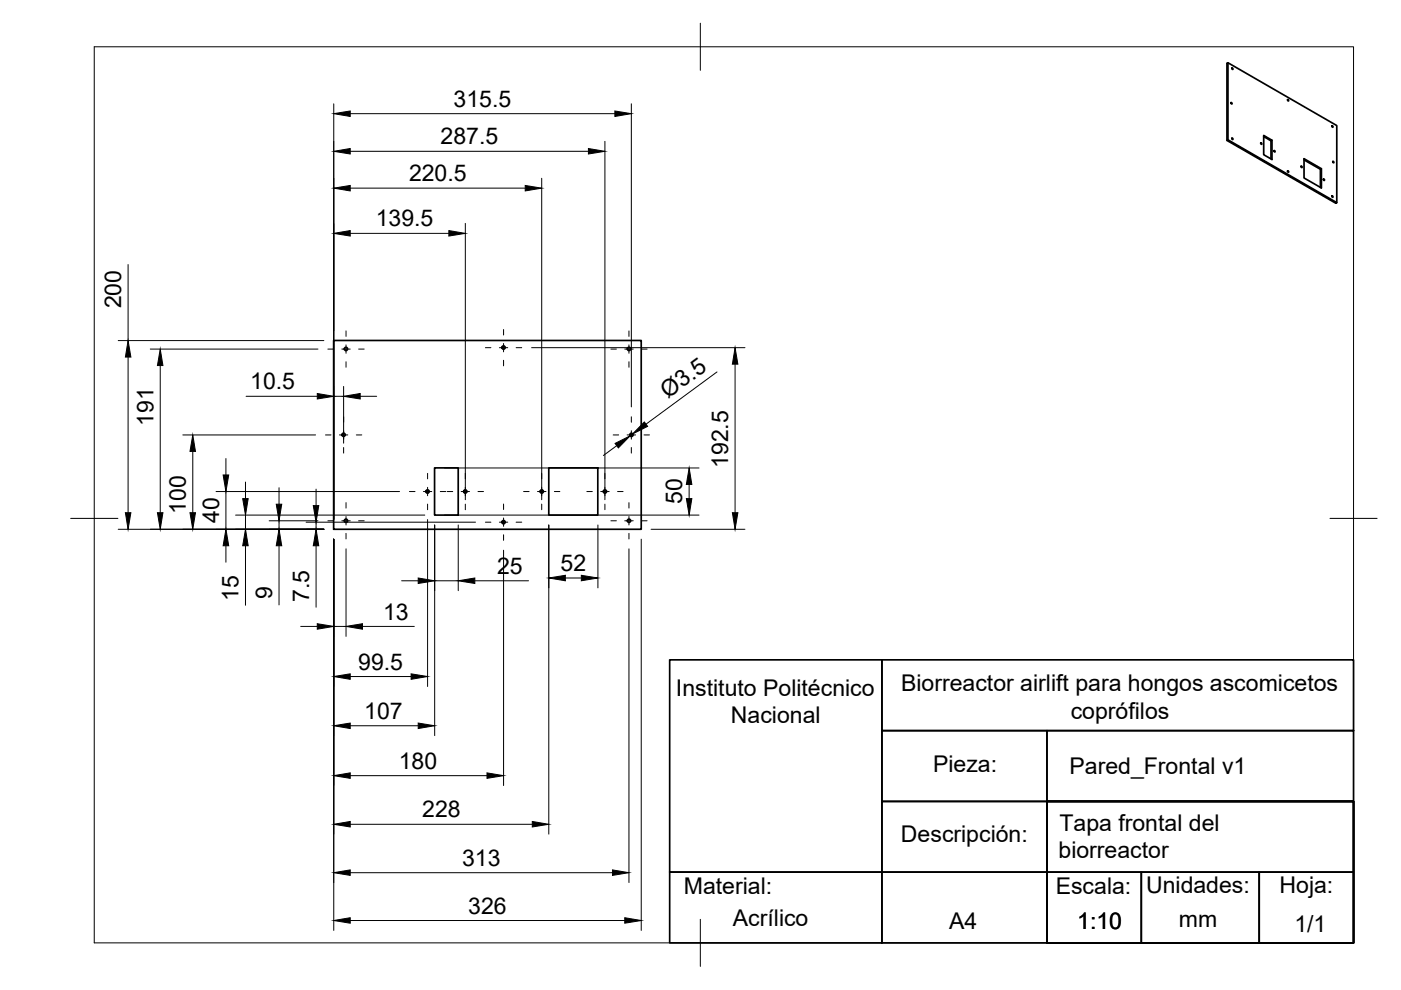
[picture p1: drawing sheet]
<svg xmlns="http://www.w3.org/2000/svg" width="297mm" height="210mm" viewBox="0 0 297 210" stroke-linecap="round" stroke-linejoin="round" font-family="sans-serif">
<!-- layer: Visible -->
<g fill="none" stroke="#000" stroke-width=".36">
<path d="M260.3 13.3v16.3M261.2 14.4l.2 .3zM260.1 29.8l.2-.2 23.1 13.4-.2 .1zM260.1 29.8v-16.4l.2-.1 23.1 13.3v16.4M261 21.7l.2 .3zM261.2 29.3l.2 .3zM267.3 30.3l.2 .3zM267.9 28.9l1.6 1 .2-.2-1.8-1v4.1l1.8 1v-4.1M269.5 29.9v3.8M270.1 31.9l.2 .3zM273 36.2l.2 .3zM273 21.1l.2 .3z"/>
<path d="M275.9 35.2l.2 .3zM276.5 33.9l3.5 2 .2-.1v4l-3.7-2.1v-4.1l3.7 2.2M280 35.9v3.8M280.6 37.9l.2 .4zM282.4 26.7l.2 .3zM282.6 34.2l.2 .3zM282.4 41.5l.2 .3zM70.7 72.2h65.3v40h-65.3zM92.1 99.2h5.1v10h-5.1zM116.4 99.2h10.3v10h-10.3z"/>
<circle cx="73.4" cy="74" r=".35"/>
<circle cx="106.8" cy="73.7" r=".35"/>
<circle cx="133.4" cy="74" r=".35"/>
<circle cx="72.8" cy="92.2" r=".35"/>
<circle cx="133.9" cy="92.2" r=".35"/>
<circle cx="73.4" cy="110.4" r=".35"/>
<circle cx="90.6" cy="104.2" r=".35"/>
<circle cx="98.6" cy="104.2" r=".35"/>
<circle cx="106.8" cy="110.7" r=".35"/>
<circle cx="114.9" cy="104.2" r=".35"/>
<circle cx="128.3" cy="104.2" r=".35"/>
<circle cx="133.4" cy="110.4" r=".35"/>
</g>
<!-- layer: BORDER -->
<path d="M20 9.9h267v190h-267zM148.5 4.9v10M15 109.9h10M282 109.9h10M148.5 194.9v10" fill="none" stroke="#000" stroke-width=".21"/>
<!-- layer: TITLEBLOCK -->
<path d="M142 139.9h45v45h-45zM187 139.9h100v15h-100zM187 154.9h35v15h-35zM222 154.9h65v15h-65zM187 169.9h35v15h-35zM222 169.9h65v15h-65zM222 169.9v30h65v-30h-65h65v30h-65zM142 184.9h45v15h-45zM187 184.9h35v15h-35zM222 184.9h20v15h-20zM242 184.9h25v15h-25zM267 184.9h20v15h-20z" fill="none" stroke="#000" stroke-width=".36"/>
<!-- layer: Smart Centers -->
<g fill="none" stroke="#000" stroke-width=".21">
<path d="M69.5 74h1.2M72.5 74h1.8M73.4 70.2v1.1M73.4 73.1v1.8M73.4 76.7v1.2M76 74h1.2M102.9 73.7h1.2M105.9 73.7h1.8M106.8 69.9v1.1M106.8 72.8v1.8M106.8 76.4v1.2M109.4 73.7h1.2"/>
<path d="M129.5 74h1.2M132.5 74h1.8M133.3 70.2v1.1M133.3 73.1v1.8M133.3 76.7v1.2M136 74h1.2M69 92.2h1.2M72 92.2h1.7M72.9 88.4v1.1M72.9 91.3v1.8M72.9 94.9v1.2M75.5 92.2h1.2"/>
<path d="M130 92.2h1.2M133 92.2h1.7M133.9 88.4v1.1M133.9 91.3v1.8M133.9 94.9v1.2M136.5 92.2h1.2M69.5 110.4h1.2M72.5 110.4h1.8M73.4 106.6v1.1M73.4 109.5v1.8M73.4 113.1v1.2M76 110.4h1.2"/>
<path d="M86.8 104.2h1.2M89.8 104.2h1.7M90.7 100.4v1.1M90.7 103.3v1.8M90.7 106.9v1.2M93.3 104.2h1.2M94.8 104.2h1.2M97.8 104.2h1.7M98.7 100.4v1.1M98.7 103.3v1.8M98.7 106.9v1.2M101.3 104.2h1.2"/>
<path d="M102.9 110.7h1.2M105.9 110.7h1.8M106.8 106.9v1.1M106.8 109.8v1.8M106.8 113.4v1.2M109.4 110.7h1.2M111 104.2h1.2M114 104.2h1.8M114.9 100.4v1.1M114.9 103.3v1.8M114.9 106.9v1.2M117.5 104.2h1.2"/>
<path d="M124.4 104.2h1.2M127.4 104.2h1.8M128.2 100.4v1.1M128.2 103.3v1.8M128.2 106.9v1.2M129.5 110.4h1.2M130.9 104.2h1.2M132.5 110.4h1.8M133.3 106.6v1.1M133.3 109.5v1.8M133.3 113.1v1.2M136 110.4h1.2"/>
</g>
<!-- layer: FD_Dimensions -->
<g fill="none" stroke="#000" stroke-width=".21">
<path d="M70.8 22v88.1M74.3 24.1h56.1M74.3 32.1h50.5M74.3 39.9h37.1M114.9 37.8v68.2M128.2 30v76M133.9 22v64.3M27.2 56.1v16.1M74.3 49.5h20.9M98.7 47.4v58.6M25.1 72.2h43.6M27.2 75.7v33"/>
<path d="M31.9 74h35.5M34 77.5v31.2M112.7 73.7h45.2M152 78.9l-15 11M155.9 77.2v31.5M38.8 92.2h28.1M40.9 95.7v13M47.9 97.2v3.5M52.2 84h15.1M70.8 84h2.1M72.9 81.9v12.1M76.4 84h3.5"/>
<path d="M94.3 99.2h53.9M130.7 94.5l-2.8 2.1M134.1 92l-.5 .4M25.1 112.2h43.6M45.8 104.2h38.9M47.9 104.2v8M47.9 115.7v3.5M50 109.2h40.1M52 102.2v3.5M52 109.2v3M52 115.7v12.6M57.1 110.4h10.3"/>
<path d="M59.2 103.4v3.5M59.2 110.4v1.8M59.2 115.7v12.6M64.9 110.7h35.9M67 103.7v3.5M67 110.7v1.5M67 115.7v13M70.8 114.3v83M73.4 116.4v18.5M90.7 110.2v35.4M92.2 111.3v44.7M94.3 109.2h53.9"/>
<path d="M97.2 111.3v13.9M106.8 116.7v49.9M116.4 111.3v65.6M126.8 111.3v13.3M133.3 116.4v70.7M136 114.3v83M138 112.2h19.9M146.1 102.7v3M63.8 132.8h3.5M70.8 132.8h2.6M76.9 132.8h10.9M85.2 123.1h3.5"/>
<path d="M92.2 123.1h5M100.7 123.1h11.4M119.9 122.5h3.4M74.3 153.9h14.4M74.3 143.4h12.9M74.3 174.8h38.6M74.3 164.5h29M74.3 195.2h58.2M74.3 185h55.6"/>
</g>
<g fill="#000" stroke="#000" stroke-width=".21">
<path d="M70.8 24.1l3.5-.6v1.2zM70.8 32.1l3.5-.6v1.2zM70.8 39.9l3.5-.6v1.2zM111.4 39.3l3.5 .6-3.5 .6zM124.8 31.5l3.4 .6-3.4 .6zM130.4 23.5l3.5 .6-3.5 .6zM70.8 49.5l3.5-.6v1.2zM95.2 48.9l3.5 .6-3.5 .6zM27.2 72.2l.5 3.5h-1.1zM34 74l.5 3.5h-1.1zM155.9 73.7l.5 3.5h-1.1zM40.9 92.2l.5 3.5h-1.1z"/>
<path d="M67.3 83.4l3.5 .6-3.5 .6zM72.9 84l3.5-.6v1.2zM130.4 94l3.2-1.6-2.5 2.6zM136.6 89.5l.7 .9-3.2 1.6zM26.6 108.7h1.1l-.5 3.5zM33.4 108.7h1.1l-.5 3.5zM40.3 108.7h1.1l-.5 3.5zM47.9 112.2l.6 3.5h-1.2zM47.3 100.7h1.2l-.6 3.5zM51.5 105.7h1.1l-.6 3.5zM52 112.2l.6 3.5h-1.1zM58.6 106.9h1.1l-.5 3.5z"/>
<path d="M59.2 112.2l.5 3.5h-1.1zM66.4 107.2h1.2l-.6 3.5zM67 112.2l.6 3.5h-1.2zM145.5 105.7h1.2l-.6 3.5zM146.1 99.2l.6 3.5h-1.2zM155.3 108.7h1.1l-.5 3.5zM67.3 132.2l3.5 .6-3.5 .6zM73.4 132.8l3.5-.6v1.2zM88.7 122.5l3.5 .6-3.5 .6zM97.2 123.1l3.5-.6v1.2zM116.4 122.5l3.5-.5v1.1zM123.3 122l3.5 .5-3.5 .6z"/>
<path d="M70.8 153.9l3.5-.6v1.2zM70.8 143.4l3.5-.5v1.1zM87.2 142.9l3.5 .5-3.5 .6zM88.7 153.3l3.5 .6-3.5 .6zM70.8 174.8l3.5-.6v1.1zM70.8 164.5l3.5-.6v1.1zM103.3 163.9l3.5 .6-3.5 .5zM112.9 174.2l3.5 .6-3.5 .5zM70.8 195.2l3.5-.6v1.1zM70.8 185l3.5-.6v1.2zM129.9 184.4l3.4 .6-3.4 .6zM132.5 194.6l3.5 .6-3.5 .5z"/>
</g>
<g font-size="4.9">
<text x="96.2" y="22.6">315.5</text>
<text x="93.4" y="30.6">287.5</text>
<text x="86.7" y="38.4">220.5</text>
<text x="79.7" y="48">139.5</text>
<text x="25.7" y="65.4" transform="rotate(-90 25.7 65.4)">200</text>
<text x="53" y="82.6">10.5</text>
<text x="141.6" y="84.6" transform="rotate(-36 141.6 84.6)">Ø3.5</text>
<text x="32.5" y="90.3" transform="rotate(-90 32.5 90.3)">191</text>
<text x="154.4" y="99.2" transform="rotate(-90 154.4 99.2)">192.5</text>
<text x="144.7" y="106.9" transform="rotate(-90 144.7 106.9)">50</text>
<text x="39.4" y="108.9" transform="rotate(-90 39.4 108.9)">100</text>
<text x="46.4" y="110.8" transform="rotate(-90 46.4 110.8)">40</text>
<text x="105.4" y="121.7">25</text>
<text x="118.9" y="121.1">52</text>
<text x="50.6" y="127.5" transform="rotate(-90 50.6 127.5)">15</text>
<text x="57.7" y="127.1" transform="rotate(-90 57.7 127.1)">9</text>
<text x="65.6" y="127.6" transform="rotate(-90 65.6 127.6)">7.5</text>
<text x="81.2" y="131.4">13</text>
<text x="75.9" y="142">99.5</text>
<text x="143.3" y="147.5">Instituto Politécnico</text>
<text x="191.1" y="146.5">Biorreactor airlift para hongos ascomicetos</text>
<text x="77.2" y="152.4">107</text>
<text x="155" y="153.3">Nacional</text>
<text x="227" y="152.4">coprófilos</text>
<text x="84.5" y="163">180</text>
<text x="197.8" y="163.8">Pieza:</text>
<text x="226.8" y="164.1">Pared_Frontal v1</text>
<text x="89.5" y="173.3">228</text>
<text x="191" y="178.5">Descripción:</text>
<text x="224.6" y="176.2">Tapa frontal del</text>
<text x="98" y="183.6">313</text>
<text x="224.4" y="182">biorreactor</text>
<text x="145" y="189.5">Material:</text>
<text x="223.8" y="189.5">Escala:</text>
<text x="243" y="189.4">Unidades:</text>
<text x="271.3" y="189.4">Hoja:</text>
<text x="99.3" y="193.7">326</text>
<text x="155.4" y="196.4">Acrílico</text>
<text x="201.2" y="197">A4</text>
<text x="228.4" y="196.9">1:10</text>
<text x="249.9" y="196.5">mm</text>
<text x="274.4" y="197.6">1/1</text>
</g>
</svg>
